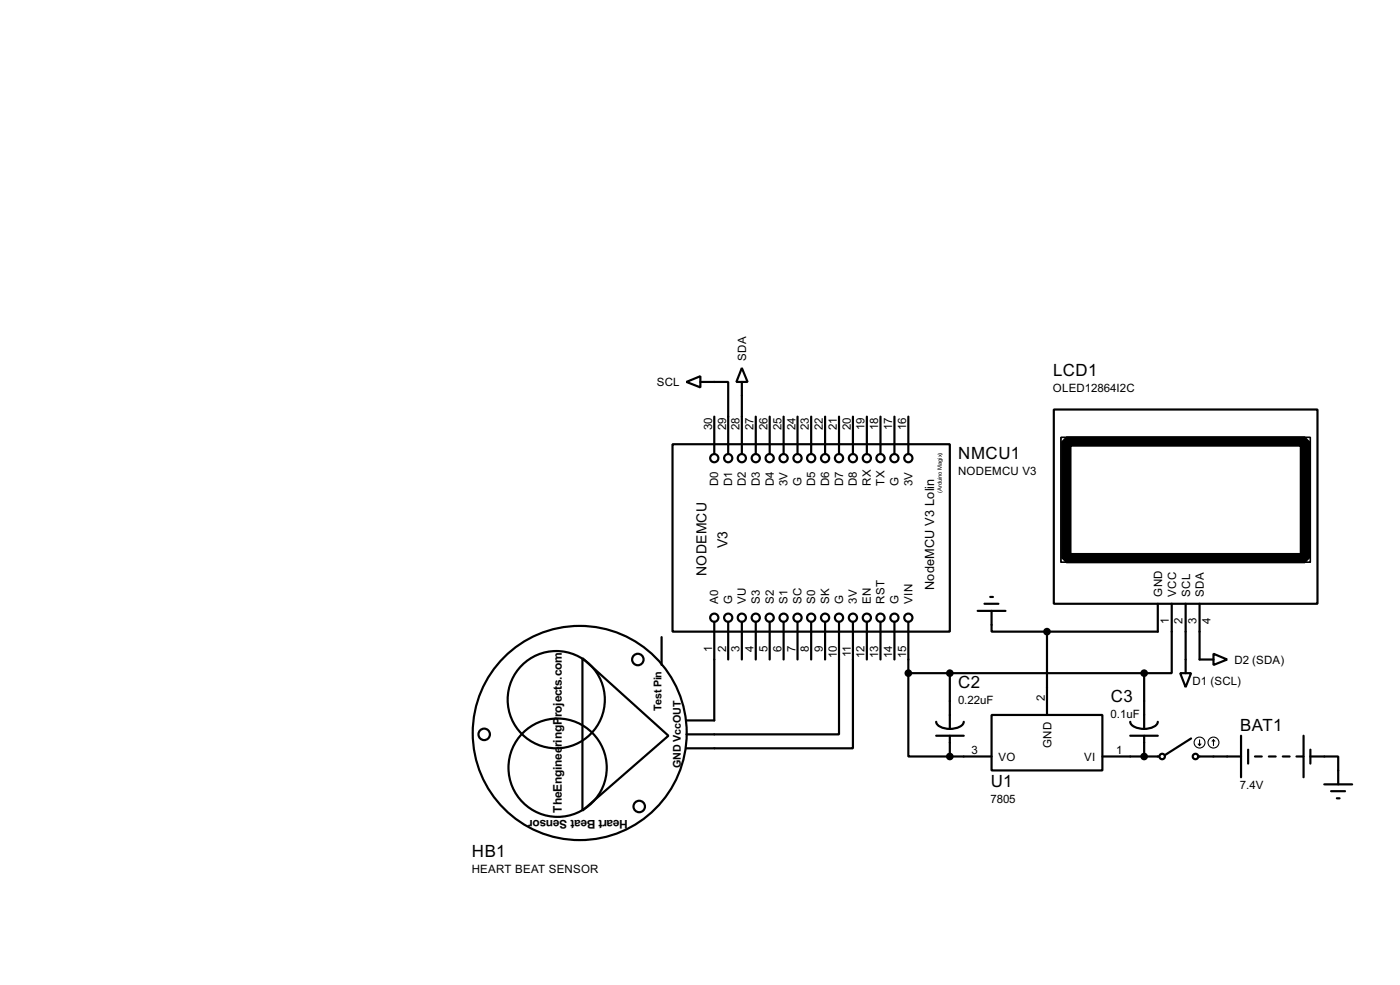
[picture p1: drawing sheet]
<svg xmlns="http://www.w3.org/2000/svg" width="256mm" height="180mm" viewBox="0 0 256 180" stroke-linecap="round" stroke-linejoin="round" font-family="sans-serif">
<g fill="none" stroke="#000" stroke-width=".4">
<path d="M125.8 69.9l2.5-1v2zM128.3 69.9h5.1v13.2M130.9 76.3v6.8M135.9 67.4l1.1 2.5h-2.1zM135.9 69.9v13.2M138.5 76.3v6.8M141 76.3v6.8M143.6 76.3v6.8M146.1 76.3v6.8M148.6 76.3v6.8M151.2 76.3v6.8M153.7 76.3v6.8"/>
<path d="M156.3 76.3v6.8M158.8 76.3v6.8M161.3 76.3v6.8M163.9 76.3v6.8M166.4 76.3v6.8M193.1 75h48.3v35.5h-48.3zM123.2 81.3h50.8v34.3h-50.8zM121.2 116.6v5.1M130.9 113.8v18.1h-5.1M133.4 113.8v6.9M135.9 113.8v6.9M138.5 113.8v6.9"/>
<path d="M141 113.8v6.9M143.6 113.8v6.9M146.1 113.8v6.9M148.6 113.8v6.9M151.2 113.8v6.9M153.7 113.8v20.6h-27.9M156.3 113.8v23.2h-30.5M158.8 113.8v6.9M161.3 113.8v6.9M163.9 113.8v6.9M166.4 113.8v9.4M179.1 111.8h5.1"/>
<path d="M180.4 110.5h2.5M181.4 109.3h.5M181.7 111.8v3.8h10.1M191.8 115.6v15.3M212.1 110.5v5.1h-20.3M214.7 110.5v12.7h-5.1M217.2 110.5v12.7M219.8 110.5v10.2h2.5M222.3 119.7l2.5 1-2.5 1zM106.7 120.5l15.8 14.2-15.8 13.7zM166.4 123.2v15.3h7.6M166.4 123.2h43.2"/>
<path d="M171.5 132.1a2.29 2.29 0 0 0 2.5 1.3M171.5 134.7h5.1M174 123.2v10.2M174 134.7v3.8M174 138.5h7.7M176.6 132.1a2.33 2.33 0 0 1-2.6 1.3M181.7 130.9h20.3v10.1h-20.3zM202 138.5h10.4M207.1 132.1a2.33 2.33 0 0 0 2.5 1.3M207.1 134.7h5M209.6 123.2v10.2M209.6 134.7v3.8"/>
<path d="M212.1 132.1a2.29 2.29 0 0 1-2.5 1.3M216.2 123.2h2l-1 2.6zM218.2 135.2l-4.8 3M219.5 138.5h7.9M227.4 134.7v7.6M228.7 137.2v2.6M229.9 138.5h1.3M232.5 138.5h1.2M235 138.5h1.3M237.5 138.5h1.3M238.8 134.7v7.6M240.1 138.5h5.1v5.1"/>
<path d="M240.1 137.2v2.6M242.6 143.6h5.1M243.9 144.8h2.5M244.9 146.1h.5"/>
<circle cx="130.8" cy="83.9" r=".75"/>
<circle cx="133.4" cy="83.9" r=".75"/>
<circle cx="135.9" cy="83.9" r=".75"/>
<circle cx="138.4" cy="83.9" r=".75"/>
<circle cx="141" cy="83.9" r=".75"/>
<circle cx="143.5" cy="83.9" r=".75"/>
<circle cx="146.1" cy="83.9" r=".75"/>
<circle cx="148.6" cy="83.9" r=".75"/>
<circle cx="151.1" cy="83.9" r=".75"/>
<circle cx="153.7" cy="83.9" r=".75"/>
<circle cx="156.2" cy="83.9" r=".75"/>
<circle cx="158.8" cy="83.9" r=".75"/>
<circle cx="161.3" cy="83.9" r=".75"/>
<circle cx="163.8" cy="83.9" r=".75"/>
<circle cx="166.4" cy="83.9" r=".75"/>
<circle cx="130.8" cy="113.1" r=".75"/>
<circle cx="133.4" cy="113.1" r=".75"/>
<circle cx="135.9" cy="113.1" r=".75"/>
<circle cx="138.4" cy="113.1" r=".75"/>
<circle cx="141" cy="113.1" r=".75"/>
<circle cx="143.5" cy="113.1" r=".75"/>
<circle cx="146.1" cy="113.1" r=".75"/>
<circle cx="148.6" cy="113.1" r=".75"/>
<circle cx="151.1" cy="113.1" r=".75"/>
<circle cx="153.7" cy="113.1" r=".75"/>
<circle cx="156.2" cy="113.1" r=".75"/>
<circle cx="158.8" cy="113.1" r=".75"/>
<circle cx="161.3" cy="113.1" r=".75"/>
<circle cx="163.8" cy="113.1" r=".75"/>
<circle cx="166.4" cy="113.1" r=".75"/>
<circle cx="88.7" cy="134.4" r="1.05"/>
<circle cx="101.9" cy="128.1" r="8.9"/>
<circle cx="106.2" cy="134.2" r="19.6"/>
<circle cx="116.8" cy="120.7" r="1.05"/>
<circle cx="212.9" cy="138.5" r=".5"/>
<circle cx="219" cy="138.5" r=".5"/>
<circle cx="102.1" cy="140.5" r="9"/>
<circle cx="117.1" cy="147.6" r="1.05"/>
</g>
<g fill="#000">
<circle cx="174" cy="138.5" r=".2"/>
<circle cx="209.6" cy="138.5" r=".2"/>
</g>
<g fill="#000" stroke="#000" stroke-width=".4">
<circle cx="191.8" cy="115.6" r=".5"/>
<circle cx="166.4" cy="123.2" r=".5"/>
<circle cx="174" cy="138.5" r=".5"/>
<circle cx="174" cy="123.2" r=".5"/>
<circle cx="209.6" cy="138.5" r=".5"/>
<circle cx="209.6" cy="123.2" r=".5"/>
</g>
<path d="M194.4 80.1h45.7v22.8h-45.7z" fill="none" stroke="#000" stroke-width=".25"/>
<path d="M195.4 80.8h43.7v21.4h-43.7z" fill="none" stroke="#000" stroke-width="1.9"/>
<g fill="none" stroke="#000" stroke-width=".2">
<path d="M219.5 136.2l.3 .3M219.8 135.4v1.1M220 136.2l-.2 .3M222.3 135.4l-.2 .3M222.3 135.4l.3 .3M222.3 135.4v1.1"/>
<circle cx="219.7" cy="135.9" r="1"/>
<circle cx="222.3" cy="135.9" r="1"/>
</g>
<g font-size="3.5">
<text x="192.9" y="68.8">LCD1</text>
<text x="175.6" y="84">NMCU1</text>
<text x="175.6" y="125.9">C2</text>
<text x="203.5" y="128.5">C3</text>
<text x="227.2" y="133.9">BAT1</text>
<text x="181.5" y="144.1">U1</text>
<text x="86.5" y="156.9">HB1</text>
</g>
<g font-size="2.9">
<text x="133.3" y="100.3" transform="rotate(-90 133.3 100.3)">V3</text>
<text x="129.5" y="105.4" transform="rotate(-90 129.5 105.4)">NODEMCU</text>
</g>
<text font-size="2.6" x="171.2" y="108" transform="rotate(-90 171.2 108)">NodeMCU V3 Lolin</text>
<g font-size="2.5">
<text x="103" y="148.8" transform="rotate(-90 103 148.8)">TheEngineeringProjects.com</text>
<text x="115" y="150.1" transform="rotate(-180 115 150.1)">Heart Beat Sensor</text>
</g>
<g font-size="2.4">
<text x="120.3" y="70.7">SCL</text>
<text x="136.7" y="66" transform="rotate(-90 136.7 66)">SDA</text>
<text x="192.9" y="71.7">OLED12864I2C</text>
<text x="130.5" y="78.7" transform="rotate(-90 130.5 78.7)">30</text>
<text x="133" y="78.8" transform="rotate(-90 133 78.8)">29</text>
<text x="135.5" y="78.8" transform="rotate(-90 135.5 78.8)">28</text>
<text x="138.1" y="78.8" transform="rotate(-90 138.1 78.8)">27</text>
<text x="140.6" y="78.7" transform="rotate(-90 140.6 78.7)">26</text>
<text x="143.2" y="78.8" transform="rotate(-90 143.2 78.8)">25</text>
<text x="145.7" y="78.8" transform="rotate(-90 145.7 78.8)">24</text>
<text x="148.2" y="78.8" transform="rotate(-90 148.2 78.8)">23</text>
<text x="150.8" y="78.8" transform="rotate(-90 150.8 78.8)">22</text>
<text x="153.3" y="78.7" transform="rotate(-90 153.3 78.7)">21</text>
<text x="155.9" y="78.8" transform="rotate(-90 155.9 78.8)">20</text>
<text x="158.4" y="78.8" transform="rotate(-90 158.4 78.8)">19</text>
<text x="160.9" y="78.8" transform="rotate(-90 160.9 78.8)">18</text>
<text x="163.5" y="78.8" transform="rotate(-90 163.5 78.8)">17</text>
<text x="166" y="78.7" transform="rotate(-90 166 78.7)">16</text>
<text x="131.6" y="88.9" transform="rotate(-90 131.6 88.9)">D0</text>
<text x="134.1" y="88.9" transform="rotate(-90 134.1 88.9)">D1</text>
<text x="136.7" y="88.9" transform="rotate(-90 136.7 88.9)">D2</text>
<text x="139.2" y="88.9" transform="rotate(-90 139.2 88.9)">D3</text>
<text x="141.8" y="88.9" transform="rotate(-90 141.8 88.9)">D4</text>
<text x="144.3" y="89" transform="rotate(-90 144.3 89)">3V</text>
<text x="146.8" y="88.9" transform="rotate(-90 146.8 88.9)">G</text>
<text x="149.4" y="88.9" transform="rotate(-90 149.4 88.9)">D5</text>
<text x="151.9" y="88.9" transform="rotate(-90 151.9 88.9)">D6</text>
<text x="154.5" y="88.9" transform="rotate(-90 154.5 88.9)">D7</text>
<text x="157" y="88.9" transform="rotate(-90 157 88.9)">D8</text>
<text x="159.5" y="88.9" transform="rotate(-90 159.5 88.9)">RX</text>
<text x="162.1" y="88.9" transform="rotate(-90 162.1 88.9)">TX</text>
<text x="164.6" y="88.9" transform="rotate(-90 164.6 88.9)">G</text>
<text x="167.2" y="89" transform="rotate(-90 167.2 89)">3V</text>
<text x="175.5" y="86.9">NODEMCU V3</text>
<text x="131.6" y="110.5" transform="rotate(-90 131.6 110.5)">A0</text>
<text x="134.1" y="110.5" transform="rotate(-90 134.1 110.5)">G</text>
<text x="136.7" y="110.5" transform="rotate(-90 136.7 110.5)">VU</text>
<text x="139.2" y="110.5" transform="rotate(-90 139.2 110.5)">S3</text>
<text x="141.8" y="110.5" transform="rotate(-90 141.8 110.5)">S2</text>
<text x="144.3" y="110.5" transform="rotate(-90 144.3 110.5)">S1</text>
<text x="146.8" y="110.5" transform="rotate(-90 146.8 110.5)">SC</text>
<text x="149.4" y="110.5" transform="rotate(-90 149.4 110.5)">S0</text>
<text x="151.9" y="110.5" transform="rotate(-90 151.9 110.5)">SK</text>
<text x="154.5" y="110.5" transform="rotate(-90 154.5 110.5)">G</text>
<text x="157" y="110.5" transform="rotate(-90 157 110.5)">3V</text>
<text x="159.5" y="110.5" transform="rotate(-90 159.5 110.5)">EN</text>
<text x="162.1" y="110.5" transform="rotate(-90 162.1 110.5)">RST</text>
<text x="164.6" y="110.5" transform="rotate(-90 164.6 110.5)">G</text>
<text x="167.2" y="110.5" transform="rotate(-90 167.2 110.5)">VIN</text>
<text x="212.9" y="109.2" transform="rotate(-90 212.9 109.2)">GND</text>
<text x="215.5" y="109.2" transform="rotate(-90 215.5 109.2)">VCC</text>
<text x="218" y="109.2" transform="rotate(-90 218 109.2)">SCL</text>
<text x="220.6" y="109.2" transform="rotate(-90 220.6 109.2)">SDA</text>
<text x="130.5" y="119.3" transform="rotate(-90 130.5 119.3)">1</text>
<text x="133" y="119.3" transform="rotate(-90 133 119.3)">2</text>
<text x="135.5" y="119.3" transform="rotate(-90 135.5 119.3)">3</text>
<text x="138.1" y="119.3" transform="rotate(-90 138.1 119.3)">4</text>
<text x="140.6" y="119.3" transform="rotate(-90 140.6 119.3)">5</text>
<text x="143.2" y="119.3" transform="rotate(-90 143.2 119.3)">6</text>
<text x="145.7" y="119.3" transform="rotate(-90 145.7 119.3)">7</text>
<text x="148.2" y="119.3" transform="rotate(-90 148.2 119.3)">8</text>
<text x="150.8" y="119.3" transform="rotate(-90 150.8 119.3)">9</text>
<text x="214.1" y="114.2" transform="rotate(-90 214.1 114.2)">1</text>
<text x="216.6" y="114.2" transform="rotate(-90 216.6 114.2)">2</text>
<text x="219.2" y="114.2" transform="rotate(-90 219.2 114.2)">3</text>
<text x="221.8" y="114.2" transform="rotate(-90 221.8 114.2)">4</text>
<text x="153.3" y="120.5" transform="rotate(-90 153.3 120.5)">10</text>
<text x="155.9" y="120.3" transform="rotate(-90 155.9 120.3)">11</text>
<text x="158.4" y="120.5" transform="rotate(-90 158.4 120.5)">12</text>
<text x="160.9" y="120.5" transform="rotate(-90 160.9 120.5)">13</text>
<text x="163.5" y="120.5" transform="rotate(-90 163.5 120.5)">14</text>
<text x="166" y="120.5" transform="rotate(-90 166 120.5)">15</text>
<text x="218.5" y="125.3">D1 (SCL)</text>
<text x="226.1" y="121.5">D2 (SDA)</text>
<text x="175.5" y="128.9">0.22uF</text>
<text x="191.4" y="128.3" transform="rotate(-90 191.4 128.3)">2</text>
<text x="203.5" y="131.4">0.1uF</text>
<text x="192.6" y="136.9" transform="rotate(-90 192.6 136.9)">GND</text>
<text x="178" y="138.1">3</text>
<text x="182.9" y="139.3">VO</text>
<text x="198.6" y="139.3">VI</text>
<text x="204.5" y="138.1">1</text>
<text x="181.5" y="147">7805</text>
<text x="227.2" y="144.5">7.4V</text>
<text x="86.4" y="159.8">HEART BEAT SENSOR</text>
</g>
<g font-size="2.2">
<text x="121.2" y="130.1" transform="rotate(-90 121.2 130.1)">Test Pin</text>
<text x="124.8" y="140.6" transform="rotate(-90 124.8 140.6)">GND VccOUT</text>
</g>
<text font-size="1.2" x="172.6" y="90.2" transform="rotate(-90 172.6 90.2)">(Arduino Magix)</text>
</svg>
